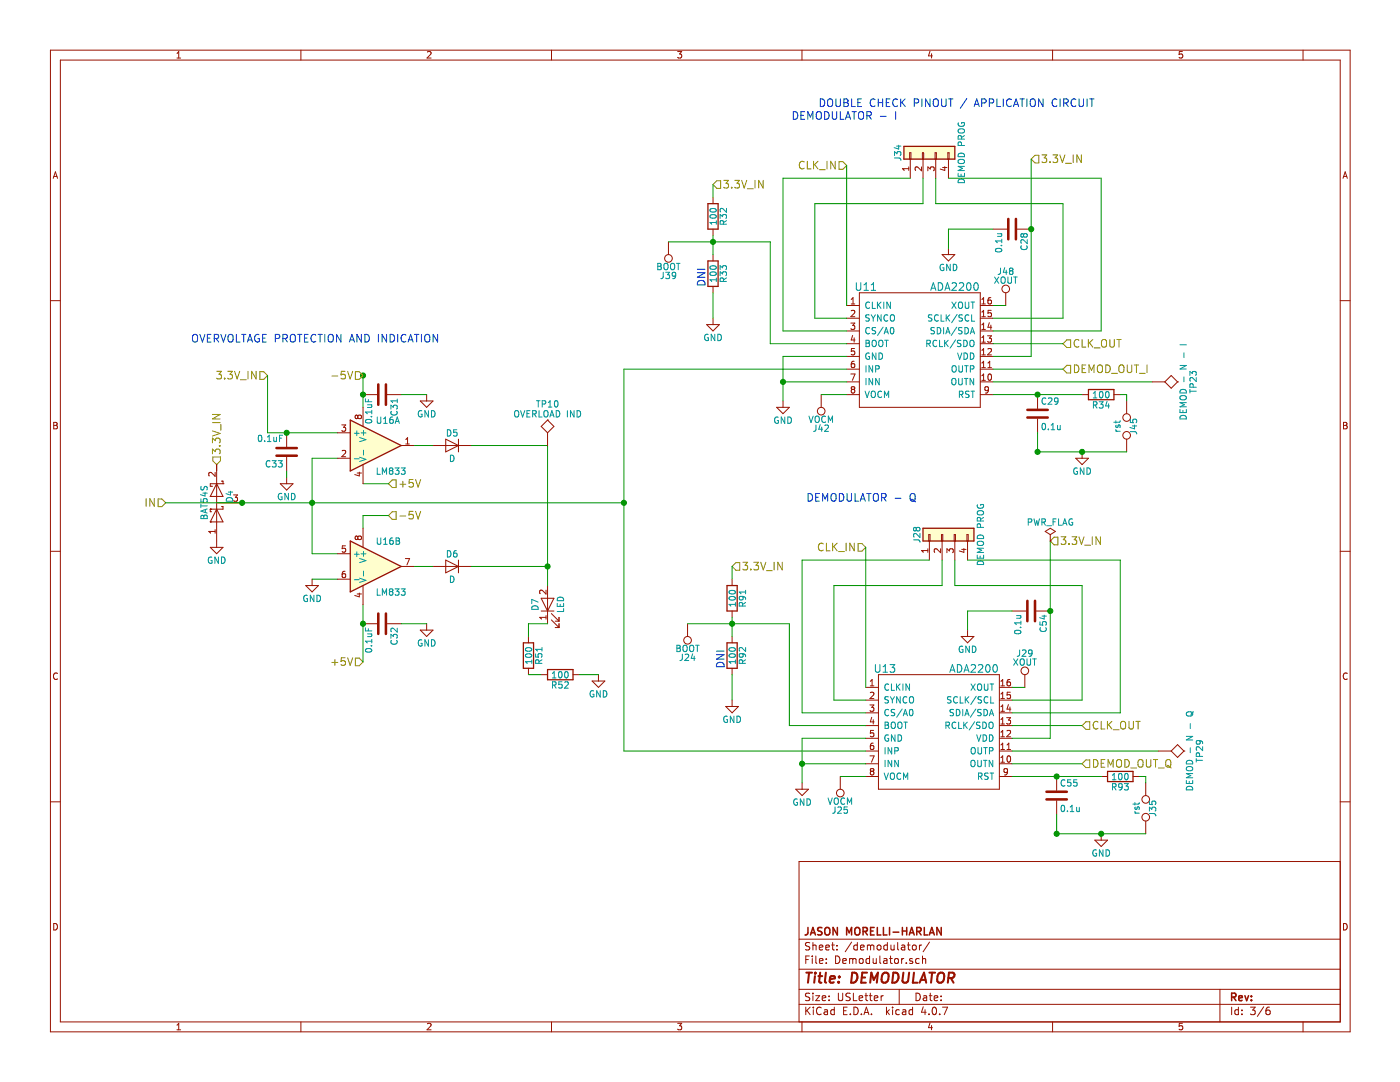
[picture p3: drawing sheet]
EESchema Schematic File Version 2
LIBS:power
LIBS:device
LIBS:transistors
LIBS:conn
LIBS:linear
LIBS:regul
LIBS:74xx
LIBS:cmos4000
LIBS:adc-dac
LIBS:memory
LIBS:xilinx
LIBS:microcontrollers
LIBS:dsp
LIBS:microchip
LIBS:analog_switches
LIBS:motorola
LIBS:texas
LIBS:intel
LIBS:audio
LIBS:interface
LIBS:digital-audio
LIBS:philips
LIBS:display
LIBS:cypress
LIBS:siliconi
LIBS:opto
LIBS:atmel
LIBS:contrib
LIBS:valves
LIBS:ada2200
LIBS:LIA-cache
EELAYER 25 0
EELAYER END
$Descr USLetter 11000 8500
encoding utf-8
Sheet 3 6
Title "DEMODULATOR"
Date ""
Rev ""
Comp "JASON MORELLI-HARLAN"
Comment1 ""
Comment2 ""
Comment3 ""
Comment4 ""
$EndDescr
Text HLabel 1300 3950 0    60   Input ~ 0
IN
Text HLabel 8350 2900 2    60   Input ~ 0
DEMOD_OUT_I
Text HLabel 6650 1300 0    60   Input ~ 0
CLK_IN
Text HLabel 8350 2700 2    60   Input ~ 0
CLK_OUT
Text HLabel 8100 1250 2    60   Input ~ 0
3.3V_IN
$Comp
L ADA2200 U11
U 1 1
P 7200 2750
F 0 "U11" H 6800 3250 60  0000 C CNN
F 1 "ADA2200" H 7500 3250 60  0000 C CNN
F 2 "Housings_SSOP:TSSOP-20_4.4x6.5mm_Pitch0.65mm" H 7100 2950 60  0001 C CNN
F 3 "" H 7100 2950 60  0001 C CNN
	1    7200 2750
	1    0    0    -1  
$EndComp
$Comp
L GND #PWR050
U 1 1
P 6150 3150
F 0 "#PWR050" H 6150 2900 50  0001 C CNN
F 1 "GND" H 6150 3000 50  0000 C CNN
F 2 "" H 6150 3150 50  0001 C CNN
F 3 "" H 6150 3150 50  0001 C CNN
	1    6150 3150
	1    0    0    -1  
$EndComp
$Comp
L GND #PWR051
U 1 1
P 7450 1950
F 0 "#PWR051" H 7450 1700 50  0001 C CNN
F 1 "GND" H 7450 1800 50  0000 C CNN
F 2 "" H 7450 1950 50  0001 C CNN
F 3 "" H 7450 1950 50  0001 C CNN
	1    7450 1950
	1    0    0    -1  
$EndComp
$Comp
L C C28
U 1 1
P 7950 1800
F 0 "C28" H 7975 1900 50  0000 L CNN
F 1 "0.1u" H 7975 1700 50  0000 L CNN
F 2 "Capacitors_SMD:C_0805" H 7988 1650 50  0001 C CNN
F 3 "" H 7950 1800 50  0001 C CNN
	1    7950 1800
	0    1    1    0   
$EndComp
$Comp
L R R32
U 1 1
P 5600 1700
F 0 "R32" V 5680 1700 50  0000 C CNN
F 1 "100" V 5600 1700 50  0000 C CNN
F 2 "Resistors_SMD:R_0805" V 5530 1700 50  0001 C CNN
F 3 "" H 5600 1700 50  0001 C CNN
	1    5600 1700
	1    0    0    -1  
$EndComp
Text HLabel 5600 1450 2    60   Input ~ 0
3.3V_IN
$Comp
L TEST_1P J39
U 1 1
P 5250 1900
F 0 "J39" H 5250 2170 50  0000 C CNN
F 1 "BOOT" H 5250 2100 50  0000 C CNN
F 2 "footprints:tyco_RCU_0603_Probe_Pad" H 5450 1900 50  0001 C CNN
F 3 "" H 5450 1900 50  0001 C CNN
	1    5250 1900
	-1   0    0    1   
$EndComp
$Comp
L TEST_2P J45
U 1 1
P 8850 3350
F 0 "J45" H 8850 3410 50  0000 C CNN
F 1 "rst" H 8850 3280 50  0000 C CNN
F 2 "" H 8850 3350 50  0001 C CNN
F 3 "" H 8850 3350 50  0001 C CNN
	1    8850 3350
	0    1    1    0   
$EndComp
$Comp
L GND #PWR052
U 1 1
P 8500 3550
F 0 "#PWR052" H 8500 3300 50  0001 C CNN
F 1 "GND" H 8500 3400 50  0000 C CNN
F 2 "" H 8500 3550 50  0001 C CNN
F 3 "" H 8500 3550 50  0001 C CNN
	1    8500 3550
	1    0    0    -1  
$EndComp
$Comp
L C C29
U 1 1
P 8150 3250
F 0 "C29" H 8175 3350 50  0000 L CNN
F 1 "0.1u" H 8175 3150 50  0000 L CNN
F 2 "Capacitors_SMD:C_0805" H 8188 3100 50  0001 C CNN
F 3 "" H 8150 3250 50  0001 C CNN
	1    8150 3250
	1    0    0    -1  
$EndComp
$Comp
L R R33
U 1 1
P 5600 2150
F 0 "R33" V 5680 2150 50  0000 C CNN
F 1 "100" V 5600 2150 50  0000 C CNN
F 2 "Resistors_SMD:R_0805" V 5530 2150 50  0001 C CNN
F 3 "" H 5600 2150 50  0001 C CNN
	1    5600 2150
	1    0    0    -1  
$EndComp
$Comp
L GND #PWR053
U 1 1
P 5600 2500
F 0 "#PWR053" H 5600 2250 50  0001 C CNN
F 1 "GND" H 5600 2350 50  0000 C CNN
F 2 "" H 5600 2500 50  0001 C CNN
F 3 "" H 5600 2500 50  0001 C CNN
	1    5600 2500
	1    0    0    -1  
$EndComp
Text Notes 5550 2100 3    60   ~ 0
DNI
$Comp
L R R34
U 1 1
P 8650 3100
F 0 "R34" V 8730 3100 50  0000 C CNN
F 1 "100" V 8650 3100 50  0000 C CNN
F 2 "Resistors_SMD:R_0805" V 8580 3100 50  0001 C CNN
F 3 "" H 8650 3100 50  0001 C CNN
	1    8650 3100
	0    1    1    0   
$EndComp
$Comp
L TEST_1P J42
U 1 1
P 6450 3100
F 0 "J42" H 6450 3370 50  0000 C CNN
F 1 "VOCM" H 6450 3300 50  0000 C CNN
F 2 "footprints:tyco_RCU_0603_Probe_Pad" H 6650 3100 50  0001 C CNN
F 3 "" H 6650 3100 50  0001 C CNN
	1    6450 3100
	-1   0    0    1   
$EndComp
Text Notes 8600 850  2    60   ~ 0
DOUBLE CHECK PINOUT / APPLICATION CIRCUIT
Text Notes 7050 950  2    60   ~ 0
DEMODULATOR - I
Text Notes 3450 2700 2    60   ~ 0
OVERVOLTAGE PROTECTION AND INDICATION
$Comp
L TEST_1P J48
U 1 1
P 7900 2400
F 0 "J48" H 7900 2670 50  0000 C CNN
F 1 "XOUT" H 7900 2600 50  0000 C CNN
F 2 "footprints:tyco_RCU_0603_Probe_Pad" H 8100 2400 50  0001 C CNN
F 3 "" H 8100 2400 50  0001 C CNN
	1    7900 2400
	1    0    0    -1  
$EndComp
$Comp
L GND #PWR054
U 1 1
P 1700 4250
F 0 "#PWR054" H 1700 4000 50  0001 C CNN
F 1 "GND" H 1700 4100 50  0000 C CNN
F 2 "" H 1700 4250 50  0001 C CNN
F 3 "" H 1700 4250 50  0001 C CNN
	1    1700 4250
	1    0    0    -1  
$EndComp
Text HLabel 1700 3650 1    60   Input ~ 0
3.3V_IN
$Comp
L D_Schottky_x2_Serial_AKC D4
U 1 1
P 1700 3950
F 0 "D4" H 1750 3850 50  0000 C CNN
F 1 "BAT54S" H 1700 4050 50  0000 C CNN
F 2 "TO_SOT_Packages_SMD:SOT-23" H 1700 3950 50  0001 C CNN
F 3 "" H 1700 3950 50  0001 C CNN
	1    1700 3950
	0    -1   -1   0   
$EndComp
$Comp
L Conn_01x04 J34
U 1 1
P 7250 1200
F 0 "J34" H 7250 1400 50  0000 C CNN
F 1 "DEMOD PROG" H 7250 900 50  0000 C CNN
F 2 "Pin_Headers:Pin_Header_Straight_1x04_Pitch2.54mm" H 7250 1200 50  0001 C CNN
F 3 "" H 7250 1200 50  0001 C CNN
	1    7250 1200
	0    -1   -1   0   
$EndComp
Text HLabel 2100 2950 0    60   Input ~ 0
3.3V_IN
$Comp
L GND #PWR055
U 1 1
P 2450 4550
F 0 "#PWR055" H 2450 4300 50  0001 C CNN
F 1 "GND" H 2450 4400 50  0000 C CNN
F 2 "" H 2450 4550 50  0001 C CNN
F 3 "" H 2450 4550 50  0001 C CNN
	1    2450 4550
	1    0    0    -1  
$EndComp
$Comp
L D D5
U 1 1
P 3550 3500
F 0 "D5" H 3550 3600 50  0000 C CNN
F 1 "D" H 3550 3400 50  0000 C CNN
F 2 "" H 3550 3500 50  0001 C CNN
F 3 "" H 3550 3500 50  0001 C CNN
	1    3550 3500
	-1   0    0    -1  
$EndComp
$Comp
L D D6
U 1 1
P 3550 4450
F 0 "D6" H 3550 4550 50  0000 C CNN
F 1 "D" H 3550 4350 50  0000 C CNN
F 2 "" H 3550 4450 50  0001 C CNN
F 3 "" H 3550 4450 50  0001 C CNN
	1    3550 4450
	-1   0    0    -1  
$EndComp
$Comp
L LED D7
U 1 1
P 4300 4750
F 0 "D7" H 4300 4850 50  0000 C CNN
F 1 "LED" H 4300 4650 50  0000 C CNN
F 2 "" H 4300 4750 50  0001 C CNN
F 3 "" H 4300 4750 50  0001 C CNN
	1    4300 4750
	0    -1   -1   0   
$EndComp
Wire Wire Line
	8100 1250 8100 2800
Wire Wire Line
	8100 2800 7800 2800
Wire Wire Line
	6650 2800 6150 2800
Wire Wire Line
	6150 2800 6150 3150
Wire Wire Line
	7800 3000 9050 3000
Wire Wire Line
	7800 2900 8350 2900
Wire Wire Line
	8350 2700 7800 2700
Wire Wire Line
	6650 3000 6150 3000
Connection ~ 6150 3000
Wire Wire Line
	7800 1800 7450 1800
Wire Wire Line
	7450 1800 7450 1950
Connection ~ 8100 1800
Wire Wire Line
	7800 2500 8350 2500
Wire Wire Line
	7800 2600 8650 2600
Wire Wire Line
	6150 2600 6650 2600
Wire Wire Line
	6400 2500 6650 2500
Wire Wire Line
	7800 3100 8500 3100
Wire Wire Line
	5600 1850 5600 2000
Connection ~ 5600 1900
Wire Wire Line
	5600 1550 5600 1450
Connection ~ 8150 3100
Wire Wire Line
	8800 3100 8850 3100
Wire Wire Line
	8850 3100 8850 3150
Wire Wire Line
	8150 3400 8150 3550
Wire Wire Line
	5600 2300 5600 2500
Wire Wire Line
	6650 2400 6650 1300
Wire Wire Line
	6450 3100 6650 3100
Wire Wire Line
	5250 1900 6050 1900
Wire Wire Line
	6050 1900 6050 2700
Wire Wire Line
	6050 2700 6650 2700
Wire Wire Line
	7900 2400 7800 2400
Connection ~ 1900 3950
Wire Wire Line
	6150 2600 6150 1400
Wire Wire Line
	6150 1400 7150 1400
Wire Wire Line
	6400 2500 6400 1600
Wire Wire Line
	6400 1600 7250 1600
Wire Wire Line
	7250 1600 7250 1400
Wire Wire Line
	8650 2600 8650 1400
Wire Wire Line
	8650 1400 7450 1400
Wire Wire Line
	8350 2500 8350 1600
Wire Wire Line
	8350 1600 7350 1600
Wire Wire Line
	7350 1600 7350 1400
Wire Wire Line
	2650 3600 2450 3600
Wire Wire Line
	2450 3600 2450 4350
Wire Wire Line
	2450 4350 2650 4350
Connection ~ 2450 3950
$Comp
L GND #PWR056
U 1 1
P 4700 5300
F 0 "#PWR056" H 4700 5050 50  0001 C CNN
F 1 "GND" H 4700 5150 50  0000 C CNN
F 2 "" H 4700 5300 50  0001 C CNN
F 3 "" H 4700 5300 50  0001 C CNN
	1    4700 5300
	1    0    0    -1  
$EndComp
Wire Wire Line
	3250 3500 3400 3500
Wire Wire Line
	3250 4450 3400 4450
Wire Wire Line
	3700 3500 4300 3500
Wire Wire Line
	4300 3500 4300 4600
Wire Wire Line
	3700 4450 4300 4450
Connection ~ 4300 4450
Wire Wire Line
	2850 2950 2850 3200
Connection ~ 2850 2950
$Comp
L C C31
U 1 1
P 3000 3100
F 0 "C31" H 3025 3200 50  0000 L CNN
F 1 "0.1uF" H 3025 3000 50  0000 L CNN
F 2 "" H 3038 2950 50  0001 C CNN
F 3 "" H 3000 3100 50  0001 C CNN
	1    3000 3100
	0    1    1    0   
$EndComp
$Comp
L GND #PWR057
U 1 1
P 3350 3100
F 0 "#PWR057" H 3350 2850 50  0001 C CNN
F 1 "GND" H 3350 2950 50  0000 C CNN
F 2 "" H 3350 3100 50  0001 C CNN
F 3 "" H 3350 3100 50  0001 C CNN
	1    3350 3100
	1    0    0    -1  
$EndComp
Wire Wire Line
	3350 3100 3150 3100
Wire Wire Line
	2100 3400 2650 3400
Text HLabel 2850 5200 0    60   Input ~ 0
+5V
Text HLabel 2850 2950 0    60   Input ~ 0
-5V
$Comp
L C C32
U 1 1
P 3000 4900
F 0 "C32" H 3025 5000 50  0000 L CNN
F 1 "0.1uF" H 3025 4800 50  0000 L CNN
F 2 "" H 3038 4750 50  0001 C CNN
F 3 "" H 3000 4900 50  0001 C CNN
	1    3000 4900
	0    1    1    0   
$EndComp
Wire Wire Line
	2850 4750 2850 5200
Connection ~ 2850 4900
$Comp
L GND #PWR058
U 1 1
P 3350 4900
F 0 "#PWR058" H 3350 4650 50  0001 C CNN
F 1 "GND" H 3350 4750 50  0000 C CNN
F 2 "" H 3350 4900 50  0001 C CNN
F 3 "" H 3350 4900 50  0001 C CNN
	1    3350 4900
	1    0    0    -1  
$EndComp
Wire Wire Line
	3150 4900 3350 4900
Text HLabel 3050 3800 2    60   Input ~ 0
+5V
Wire Wire Line
	2850 3800 3050 3800
Text HLabel 3050 4050 2    60   Input ~ 0
-5V
Wire Wire Line
	3050 4050 2850 4050
Wire Wire Line
	2850 4050 2850 4150
Wire Wire Line
	2450 4550 2650 4550
Connection ~ 2850 3100
$Comp
L R R51
U 1 1
P 4150 5150
F 0 "R51" V 4230 5150 50  0000 C CNN
F 1 "100" V 4150 5150 50  0000 C CNN
F 2 "" V 4080 5150 50  0001 C CNN
F 3 "" H 4150 5150 50  0001 C CNN
	1    4150 5150
	1    0    0    -1  
$EndComp
$Comp
L R R52
U 1 1
P 4400 5300
F 0 "R52" V 4480 5300 50  0000 C CNN
F 1 "100" V 4400 5300 50  0000 C CNN
F 2 "" V 4330 5300 50  0001 C CNN
F 3 "" H 4400 5300 50  0001 C CNN
	1    4400 5300
	0    1    1    0   
$EndComp
Wire Wire Line
	4300 4900 4150 4900
Wire Wire Line
	4150 4900 4150 5000
Wire Wire Line
	4150 5300 4250 5300
Wire Wire Line
	4700 5300 4550 5300
$Comp
L C C33
U 1 1
P 2250 3550
F 0 "C33" H 2275 3650 50  0000 L CNN
F 1 "0.1uF" H 2275 3450 50  0000 L CNN
F 2 "" H 2288 3400 50  0001 C CNN
F 3 "" H 2250 3550 50  0001 C CNN
	1    2250 3550
	-1   0    0    1   
$EndComp
$Comp
L GND #PWR059
U 1 1
P 2250 3750
F 0 "#PWR059" H 2250 3500 50  0001 C CNN
F 1 "GND" H 2250 3600 50  0000 C CNN
F 2 "" H 2250 3750 50  0001 C CNN
F 3 "" H 2250 3750 50  0001 C CNN
	1    2250 3750
	1    0    0    -1  
$EndComp
Wire Wire Line
	2250 3700 2250 3750
Wire Wire Line
	2100 2950 2100 3400
Connection ~ 2250 3400
$Comp
L TEST TP10
U 1 1
P 4300 3500
F 0 "TP10" H 4300 3800 50  0000 C BNN
F 1 "OVERLOAD IND" H 4300 3750 50  0000 C CNN
F 2 "" H 4300 3500 50  0001 C CNN
F 3 "" H 4300 3500 50  0001 C CNN
	1    4300 3500
	1    0    0    -1  
$EndComp
Wire Wire Line
	8150 3550 8850 3550
Connection ~ 8150 3550
Connection ~ 8500 3550
Text HLabel 8500 6000 2    60   Input ~ 0
DEMOD_OUT_Q
Text HLabel 6800 4300 0    60   Input ~ 0
CLK_IN
Text HLabel 8500 5700 2    60   Input ~ 0
CLK_OUT
Text HLabel 8250 4250 2    60   Input ~ 0
3.3V_IN
$Comp
L ADA2200 U13
U 1 1
P 7350 5750
F 0 "U13" H 6950 6250 60  0000 C CNN
F 1 "ADA2200" H 7650 6250 60  0000 C CNN
F 2 "Housings_SSOP:TSSOP-20_4.4x6.5mm_Pitch0.65mm" H 7250 5950 60  0001 C CNN
F 3 "" H 7250 5950 60  0001 C CNN
	1    7350 5750
	1    0    0    -1  
$EndComp
$Comp
L GND #PWR060
U 1 1
P 6300 6150
F 0 "#PWR060" H 6300 5900 50  0001 C CNN
F 1 "GND" H 6300 6000 50  0000 C CNN
F 2 "" H 6300 6150 50  0001 C CNN
F 3 "" H 6300 6150 50  0001 C CNN
	1    6300 6150
	1    0    0    -1  
$EndComp
$Comp
L GND #PWR061
U 1 1
P 7600 4950
F 0 "#PWR061" H 7600 4700 50  0001 C CNN
F 1 "GND" H 7600 4800 50  0000 C CNN
F 2 "" H 7600 4950 50  0001 C CNN
F 3 "" H 7600 4950 50  0001 C CNN
	1    7600 4950
	1    0    0    -1  
$EndComp
$Comp
L C C54
U 1 1
P 8100 4800
F 0 "C54" H 8125 4900 50  0000 L CNN
F 1 "0.1u" H 8125 4700 50  0000 L CNN
F 2 "Capacitors_SMD:C_0805" H 8138 4650 50  0001 C CNN
F 3 "" H 8100 4800 50  0001 C CNN
	1    8100 4800
	0    1    1    0   
$EndComp
$Comp
L R R91
U 1 1
P 5750 4700
F 0 "R91" V 5830 4700 50  0000 C CNN
F 1 "100" V 5750 4700 50  0000 C CNN
F 2 "Resistors_SMD:R_0805" V 5680 4700 50  0001 C CNN
F 3 "" H 5750 4700 50  0001 C CNN
	1    5750 4700
	1    0    0    -1  
$EndComp
Text HLabel 5750 4450 2    60   Input ~ 0
3.3V_IN
$Comp
L TEST_1P J24
U 1 1
P 5400 4900
F 0 "J24" H 5400 5170 50  0000 C CNN
F 1 "BOOT" H 5400 5100 50  0000 C CNN
F 2 "footprints:tyco_RCU_0603_Probe_Pad" H 5600 4900 50  0001 C CNN
F 3 "" H 5600 4900 50  0001 C CNN
	1    5400 4900
	-1   0    0    1   
$EndComp
$Comp
L TEST_2P J35
U 1 1
P 9000 6350
F 0 "J35" H 9000 6410 50  0000 C CNN
F 1 "rst" H 9000 6280 50  0000 C CNN
F 2 "" H 9000 6350 50  0001 C CNN
F 3 "" H 9000 6350 50  0001 C CNN
	1    9000 6350
	0    1    1    0   
$EndComp
$Comp
L GND #PWR062
U 1 1
P 8650 6550
F 0 "#PWR062" H 8650 6300 50  0001 C CNN
F 1 "GND" H 8650 6400 50  0000 C CNN
F 2 "" H 8650 6550 50  0001 C CNN
F 3 "" H 8650 6550 50  0001 C CNN
	1    8650 6550
	1    0    0    -1  
$EndComp
$Comp
L C C55
U 1 1
P 8300 6250
F 0 "C55" H 8325 6350 50  0000 L CNN
F 1 "0.1u" H 8325 6150 50  0000 L CNN
F 2 "Capacitors_SMD:C_0805" H 8338 6100 50  0001 C CNN
F 3 "" H 8300 6250 50  0001 C CNN
	1    8300 6250
	1    0    0    -1  
$EndComp
$Comp
L R R92
U 1 1
P 5750 5150
F 0 "R92" V 5830 5150 50  0000 C CNN
F 1 "100" V 5750 5150 50  0000 C CNN
F 2 "Resistors_SMD:R_0805" V 5680 5150 50  0001 C CNN
F 3 "" H 5750 5150 50  0001 C CNN
	1    5750 5150
	1    0    0    -1  
$EndComp
$Comp
L GND #PWR063
U 1 1
P 5750 5500
F 0 "#PWR063" H 5750 5250 50  0001 C CNN
F 1 "GND" H 5750 5350 50  0000 C CNN
F 2 "" H 5750 5500 50  0001 C CNN
F 3 "" H 5750 5500 50  0001 C CNN
	1    5750 5500
	1    0    0    -1  
$EndComp
Text Notes 5700 5100 3    60   ~ 0
DNI
$Comp
L R R93
U 1 1
P 8800 6100
F 0 "R93" V 8880 6100 50  0000 C CNN
F 1 "100" V 8800 6100 50  0000 C CNN
F 2 "Resistors_SMD:R_0805" V 8730 6100 50  0001 C CNN
F 3 "" H 8800 6100 50  0001 C CNN
	1    8800 6100
	0    1    1    0   
$EndComp
$Comp
L TEST_1P J25
U 1 1
P 6600 6100
F 0 "J25" H 6600 6370 50  0000 C CNN
F 1 "VOCM" H 6600 6300 50  0000 C CNN
F 2 "footprints:tyco_RCU_0603_Probe_Pad" H 6800 6100 50  0001 C CNN
F 3 "" H 6800 6100 50  0001 C CNN
	1    6600 6100
	-1   0    0    1   
$EndComp
Text Notes 7200 3950 2    60   ~ 0
DEMODULATOR - Q
$Comp
L TEST_1P J29
U 1 1
P 8050 5400
F 0 "J29" H 8050 5670 50  0000 C CNN
F 1 "XOUT" H 8050 5600 50  0000 C CNN
F 2 "footprints:tyco_RCU_0603_Probe_Pad" H 8250 5400 50  0001 C CNN
F 3 "" H 8250 5400 50  0001 C CNN
	1    8050 5400
	1    0    0    -1  
$EndComp
$Comp
L Conn_01x04 J28
U 1 1
P 7400 4200
F 0 "J28" H 7400 4400 50  0000 C CNN
F 1 "DEMOD PROG" H 7400 3900 50  0000 C CNN
F 2 "Pin_Headers:Pin_Header_Straight_1x04_Pitch2.54mm" H 7400 4200 50  0001 C CNN
F 3 "" H 7400 4200 50  0001 C CNN
	1    7400 4200
	0    -1   -1   0   
$EndComp
Wire Wire Line
	8250 4250 8250 5800
Wire Wire Line
	8250 5800 7950 5800
Wire Wire Line
	6800 5800 6300 5800
Wire Wire Line
	6300 5800 6300 6150
Wire Wire Line
	8500 6000 7950 6000
Wire Wire Line
	7950 5900 9100 5900
Wire Wire Line
	8500 5700 7950 5700
Wire Wire Line
	6800 6000 6300 6000
Connection ~ 6300 6000
Wire Wire Line
	7950 4800 7600 4800
Wire Wire Line
	7600 4800 7600 4950
Connection ~ 8250 4800
Wire Wire Line
	7950 5500 8500 5500
Wire Wire Line
	7950 5600 8800 5600
Wire Wire Line
	6300 5600 6800 5600
Wire Wire Line
	6550 5500 6800 5500
Wire Wire Line
	7950 6100 8650 6100
Wire Wire Line
	5750 4850 5750 5000
Connection ~ 5750 4900
Wire Wire Line
	5750 4550 5750 4450
Connection ~ 8300 6100
Wire Wire Line
	8950 6100 9000 6100
Wire Wire Line
	9000 6100 9000 6150
Wire Wire Line
	8300 6400 8300 6550
Wire Wire Line
	5750 5300 5750 5500
Wire Wire Line
	6800 5400 6800 4300
Wire Wire Line
	6600 6100 6800 6100
Wire Wire Line
	5400 4900 6200 4900
Wire Wire Line
	6200 4900 6200 5700
Wire Wire Line
	6200 5700 6800 5700
Wire Wire Line
	8050 5400 7950 5400
Wire Wire Line
	6300 5600 6300 4400
Wire Wire Line
	6300 4400 7300 4400
Wire Wire Line
	6550 5500 6550 4600
Wire Wire Line
	6550 4600 7400 4600
Wire Wire Line
	7400 4600 7400 4400
Wire Wire Line
	8800 5600 8800 4400
Wire Wire Line
	8800 4400 7600 4400
Wire Wire Line
	8500 5500 8500 4600
Wire Wire Line
	8500 4600 7500 4600
Wire Wire Line
	7500 4600 7500 4400
Wire Wire Line
	8300 6550 9000 6550
Connection ~ 8300 6550
Connection ~ 8650 6550
Wire Wire Line
	1300 3950 4900 3950
Wire Wire Line
	4900 2900 4900 5900
Wire Wire Line
	4900 2900 6650 2900
Wire Wire Line
	4900 5900 6800 5900
Connection ~ 4900 3950
$Comp
L TEST TP23
U 1 1
P 9050 3000
F 0 "TP23" H 9050 3300 50  0000 C BNN
F 1 "DEMOD - N - I" H 9050 3250 50  0000 C CNN
F 2 "" H 9050 3000 50  0001 C CNN
F 3 "" H 9050 3000 50  0001 C CNN
	1    9050 3000
	0    1    1    0   
$EndComp
$Comp
L TEST TP29
U 1 1
P 9100 5900
F 0 "TP29" H 9100 6200 50  0000 C BNN
F 1 "DEMOD - N - Q" H 9100 6150 50  0000 C CNN
F 2 "" H 9100 5900 50  0001 C CNN
F 3 "" H 9100 5900 50  0001 C CNN
	1    9100 5900
	0    1    1    0   
$EndComp
$Comp
L LM833 U16
U 1 1
P 2950 3500
F 0 "U16" H 2950 3700 50  0000 L CNN
F 1 "LM833" H 2950 3300 50  0000 L CNN
F 2 "" H 2950 3500 50  0001 C CNN
F 3 "" H 2950 3500 50  0001 C CNN
	1    2950 3500
	1    0    0    -1  
$EndComp
$Comp
L LM833 U16
U 2 1
P 2950 4450
F 0 "U16" H 2950 4650 50  0000 L CNN
F 1 "LM833" H 2950 4250 50  0000 L CNN
F 2 "" H 2950 4450 50  0001 C CNN
F 3 "" H 2950 4450 50  0001 C CNN
	2    2950 4450
	1    0    0    -1  
$EndComp
$Comp
L PWR_FLAG #FLG064
U 1 1
P 8250 4250
F 0 "#FLG064" H 8250 4325 50  0001 C CNN
F 1 "PWR_FLAG" H 8250 4400 50  0000 C CNN
F 2 "" H 8250 4250 50  0001 C CNN
F 3 "" H 8250 4250 50  0001 C CNN
	1    8250 4250
	1    0    0    -1  
$EndComp
$EndSCHEMATC
